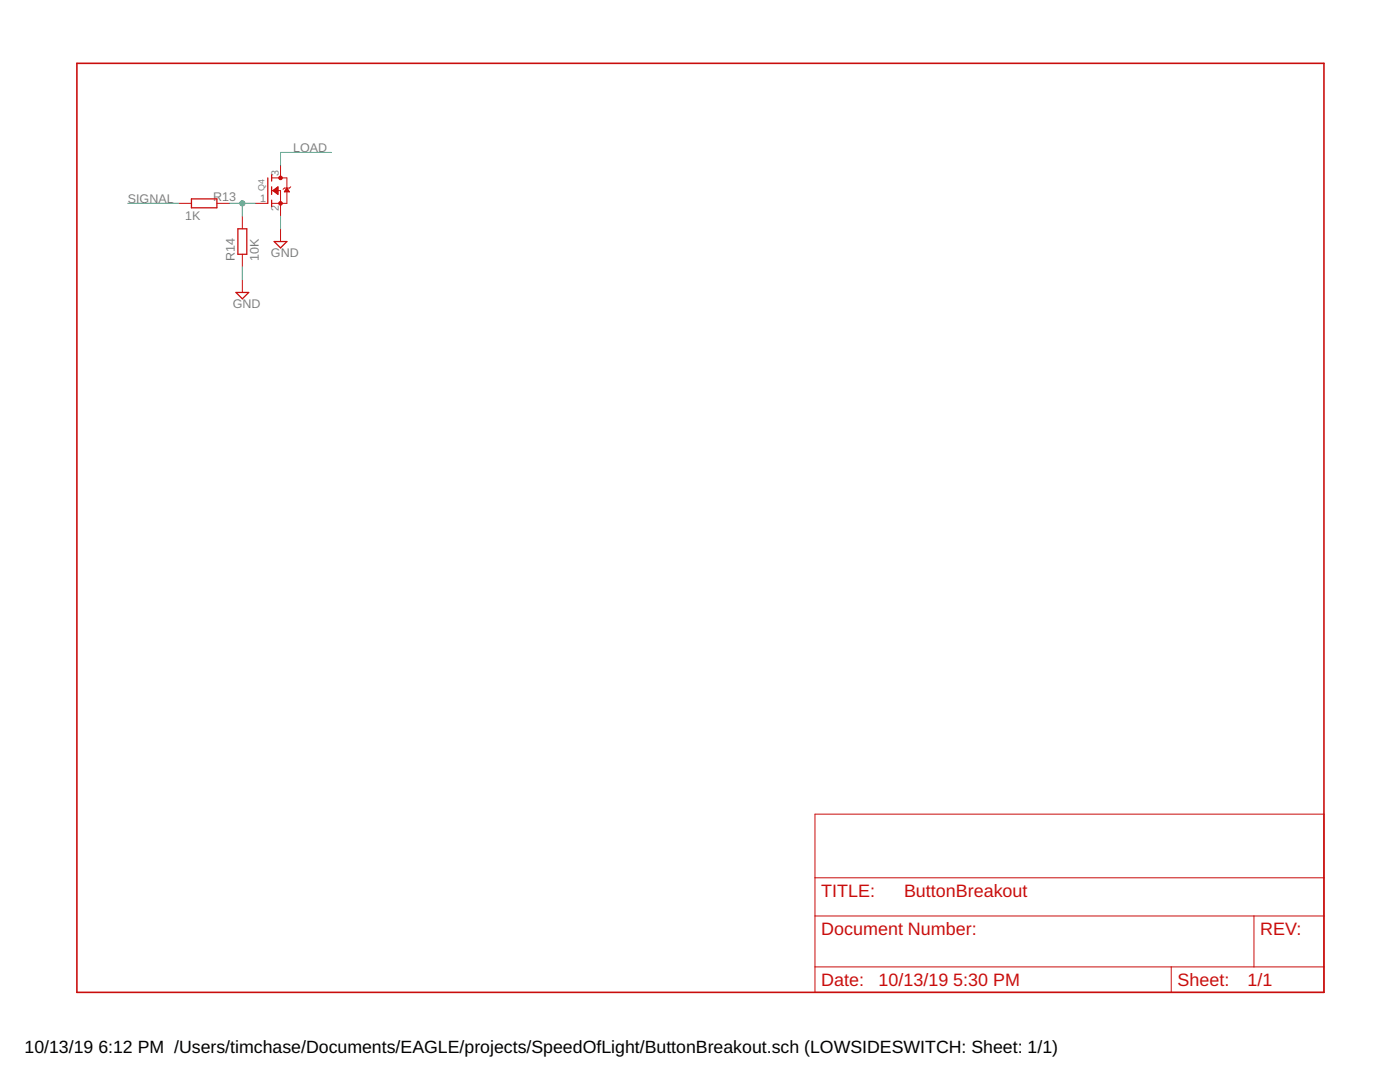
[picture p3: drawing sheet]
<svg xmlns="http://www.w3.org/2000/svg" width="279mm" height="216mm" viewBox="0 0 279 216" stroke-linecap="round" stroke-linejoin="round" font-family="sans-serif">
<path d="M15.3 12.6h248.9v185.4h-248.9z" fill="none" stroke="#c90d0c" stroke-width=".32"/>
<g fill="none" stroke="#c90d0c" stroke-width=".2">
<path d="M54.2 38h1.8v5.1M54.2 35.5h3.1v5.1h-3.1M54.5 38l1-.7v1.5zM54.5 38.1h1M54.5 38h1M54.7 38.2h.8M54.7 37.8h.8M54.8 38.3h.7M54.9 37.7h.6M55 38.4h.5M55 37.6h.5M55.2 38.6h.3"/>
<path d="M55.2 37.5h.3M55.3 38.7h.2M55.4 37.4h.1M56 33v2.5M56.8 38.2h.9M56.9 38.1h.7M57 38h.5M57 37.8h.4M57.1 37.7h.3M57.2 37.6h.1M57.3 37.5l.5 .8h-1.1zM58 37.3l-.2 .2h-1.1l-.2 .3"/>
<path d="M35.7 40.6h2.5M43.3 40.6h2.5M48.4 43.1v2.6M48.4 50.7v2.6M48.4 55.8v2.6M50.9 40.6h2.5M56 45.7v2.5M162.6 162.5h101.6v35.5h-101.6zM162.6 175.2h101.6M162.6 182.8h101.6M162.6 192.9h101.6M233.7 192.9v5.1"/>
<path d="M250.3 182.8v10.1"/>
</g>
<path d="M38.2 39.7h5.1v1.8h-5.1zM53.4 35.5v5.1M54.2 34.9v1.2M54.2 37.3v1.5M54.2 39.9v1.3M47.1 58.4h2.5l-1.2 1.2zM47.5 45.7h1.8v5h-1.8zM54.7 48.2h2.6l-1.3 1.3z" fill="none" stroke="#c90d0c" stroke-width=".25"/>
<g fill="#c90d0c" stroke="#c90d0c" stroke-width=".2">
<circle cx="56" cy="40.6" r=".36"/>
<circle cx="56" cy="35.5" r=".36"/>
</g>
<path d="M66.1 30.4h-10.1v2.6M25.5 40.6h10.2M45.8 40.6h5.1M48.4 40.6v2.5M48.4 53.3v2.5M56 43.1v2.6" fill="none" stroke="#0dab76" stroke-width=".2"/>
<circle cx="48.4" cy="40.6" r=".51" fill="#0dab76" stroke="#0dab76" stroke-width=".2"/>
<g font-size="3.6" fill="#c90d0c">
<text x="163.9" y="179">TITLE:</text>
<text x="180.4" y="179">ButtonBreakout</text>
<text x="163.9" y="186.6">Document Number:</text>
<text x="251.5" y="186.6">REV:</text>
<text x="163.9" y="196.7">Date:</text>
<text x="175.3" y="196.7">10/13/19</text>
<text x="190.3" y="196.7">5:30 PM</text>
<text x="235" y="196.7">Sheet:</text>
<text x="249" y="196.7">1/1</text>
</g>
<g font-size="3.5">
<text x="4.9" y="210">10/13/19</text>
<text x="19.6" y="210">6:12 PM /Users/timchase/Documents/EAGLE/projects/SpeedOfLight/ButtonBreakout.sch (LOWSIDESWITCH: Sheet: 1/1)</text>
</g>
<g font-size="2.5" fill="#808080">
<text x="58.5" y="30.4">LOAD</text>
<text x="25.5" y="40.6">SIGNAL</text>
<text x="42.5" y="40">R13</text>
<text x="36.9" y="43.9">1K</text>
<text x="46.9" y="52" transform="rotate(-90 46.9 52)">R14</text>
<text x="51.7" y="52" transform="rotate(-90 51.7 52)">10K</text>
<text x="54.1" y="51.4">GND</text>
<text x="46.5" y="61.5">GND</text>
</g>
<g font-size="2.1" fill="#808080">
<text x="55.6" y="35.1" transform="rotate(-90 55.6 35.1)">3</text>
<text x="51.9" y="40.2">1</text>
<text x="55.6" y="42.1" transform="rotate(-90 55.6 42.1)">2</text>
</g>
<text font-size="1.8" fill="#808080" x="52.8" y="38" transform="rotate(-90 52.8 38)">Q4</text>
</svg>
